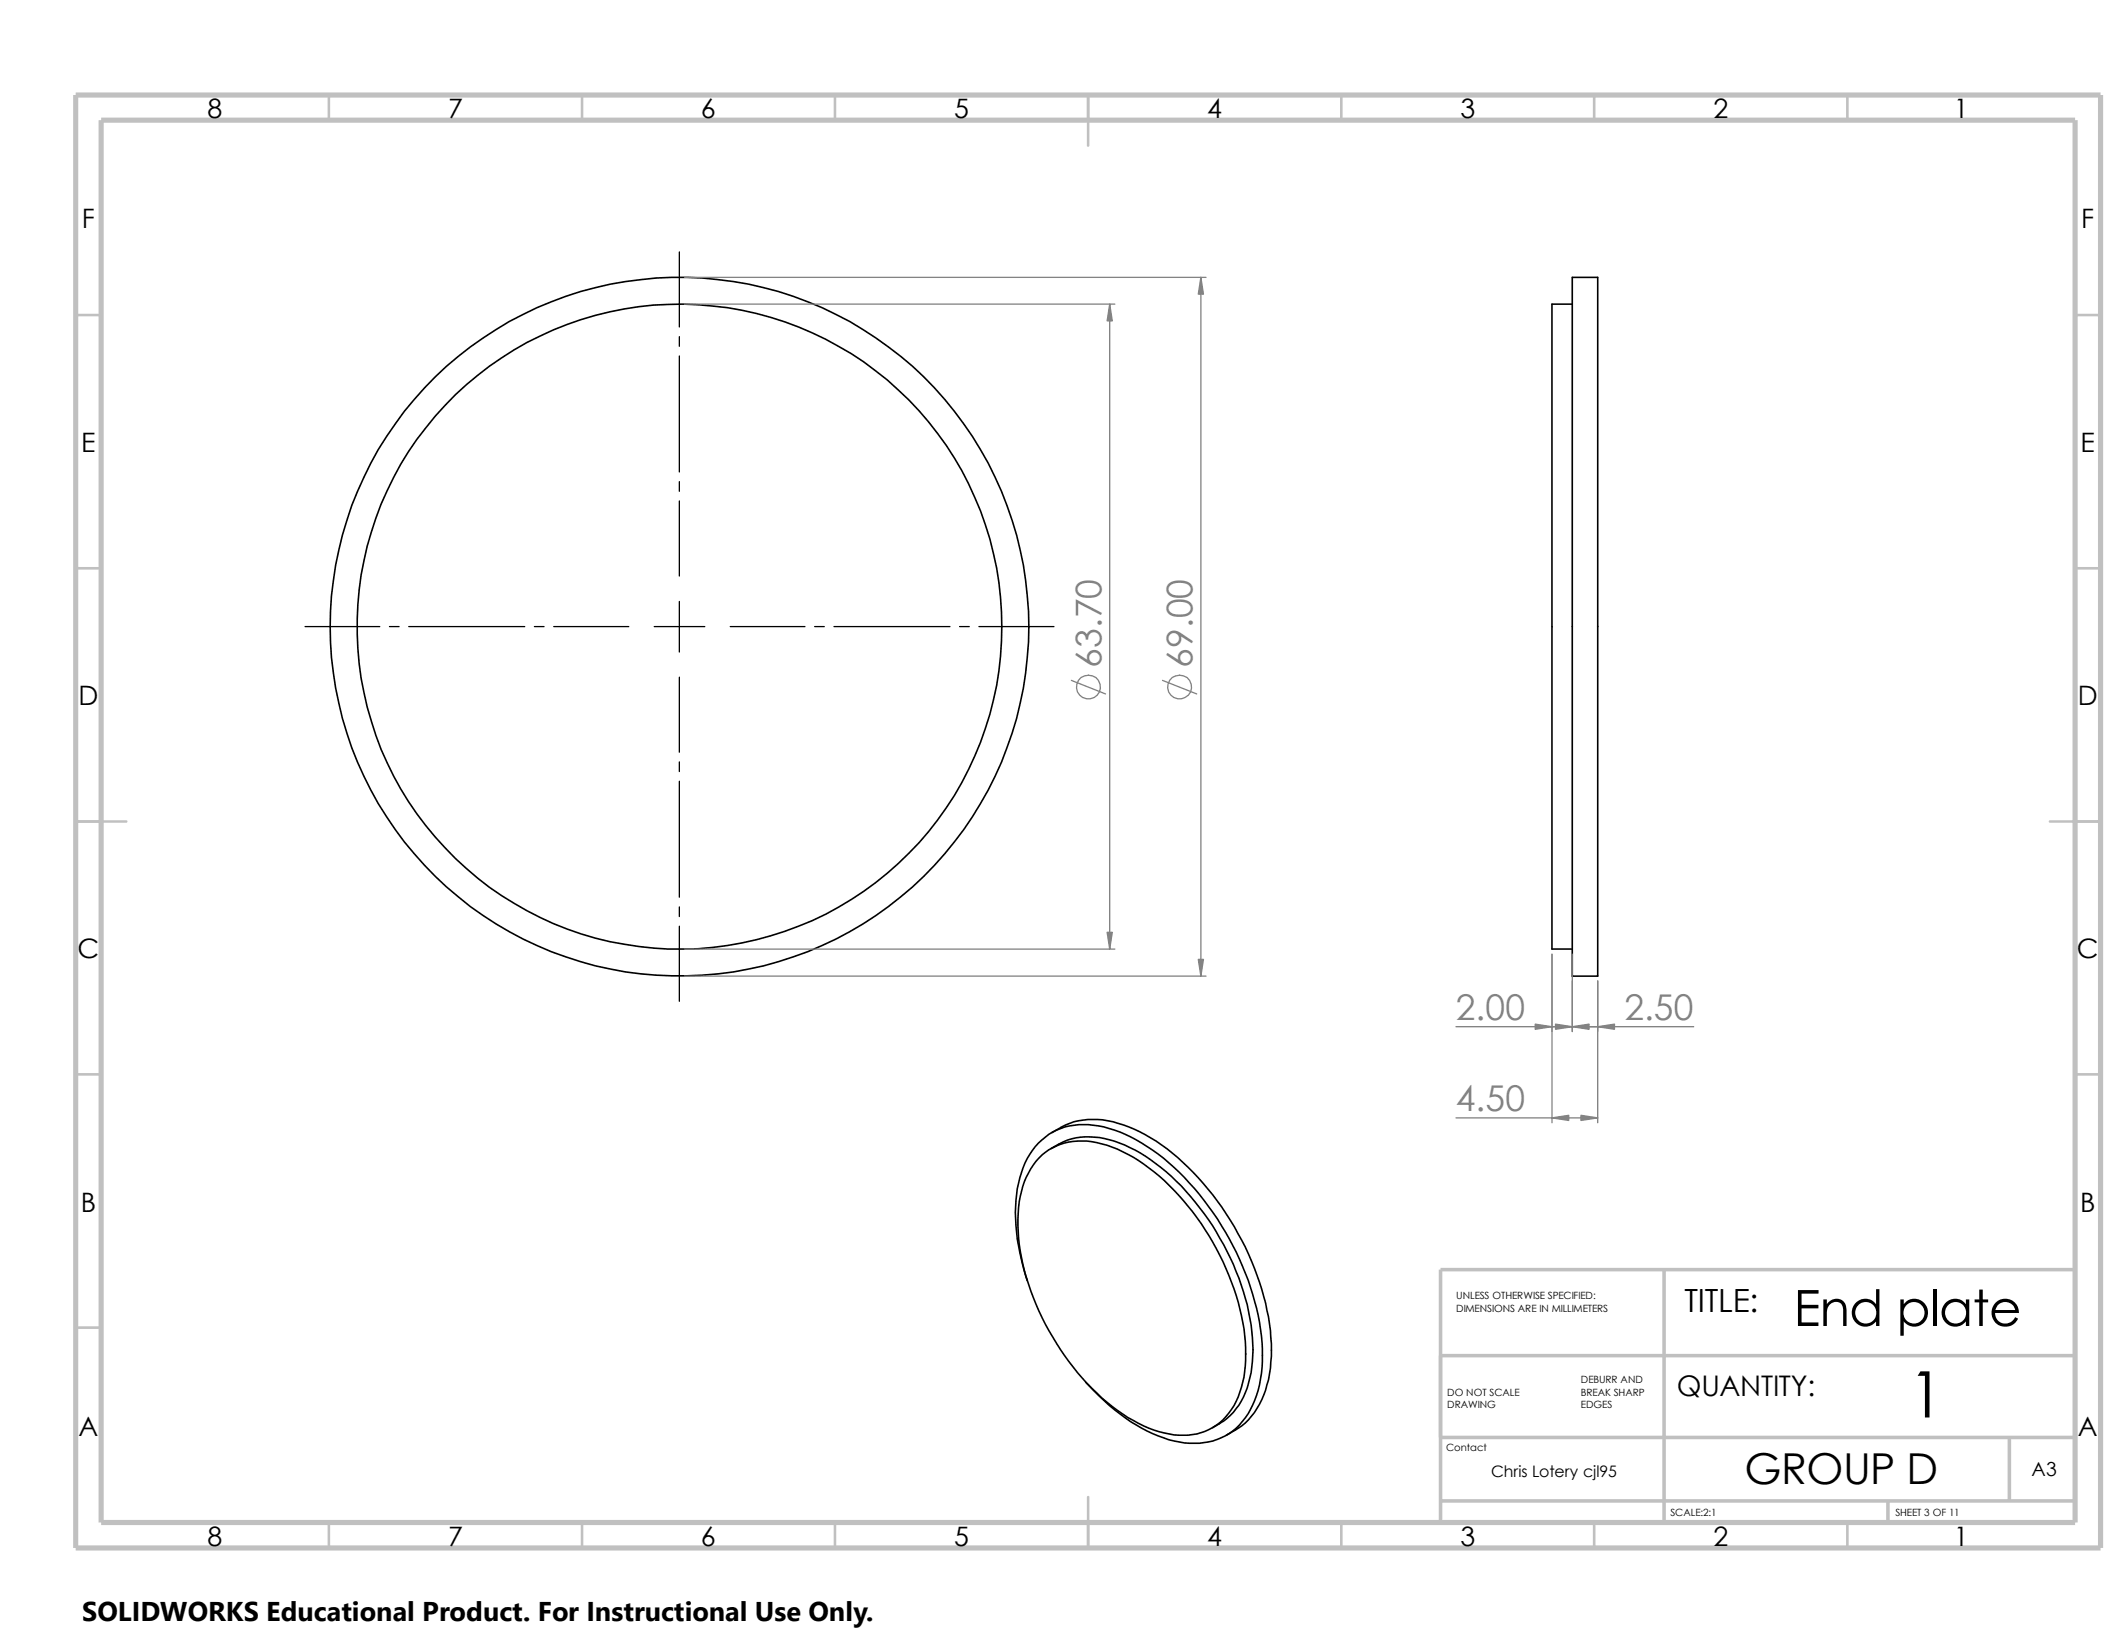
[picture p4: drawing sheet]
<svg xmlns="http://www.w3.org/2000/svg" width="279mm" height="216mm" viewBox="0 0 279 216" stroke-linecap="round" stroke-linejoin="round" font-family="sans-serif">
<g fill="none" stroke="#c0c0c0" stroke-width=".34">
<path d="M43.2 12.5v3.3M76.5 12.5v3.3M109.7 12.5v3.3M143 12.5v6.6M176.3 12.5v3.3M209.5 12.5v3.3M242.8 12.5v3.3M9.9 41.4h3.4M272.7 41.4h3.4M9.9 74.7h3.4M272.7 74.7h3.4M9.9 107.9h6.7"/>
<path d="M269.4 107.9h6.7M9.9 141.2h3.4M272.7 141.2h3.4M9.9 174.5h3.4M143 196.7v6.7M43.2 200.1v3.3M76.5 200.1v3.3M109.7 200.1v3.3M176.3 200.1v3.3M209.5 200.1v3.3M242.8 200.1v3.3"/>
</g>
<path d="M189.3 178.1h83.4M218.7 166.8v33.3M272.7 166.8h-83.4v33.3M189.3 197.2h83.4M189.3 188.9h83.4M248.1 197.2v2.9M264.1 188.8v8.4" fill="none" stroke="#c0c0c0" stroke-width=".47"/>
<path d="M9.9 12.5h266.2v190.9h-266.2zM13.3 15.8h259.4v184.3h-259.4z" fill="none" stroke="#c0c0c0" stroke-width=".68" stroke-linecap="butt"/>
<g fill="none" stroke="#000" stroke-width=".21">
<path d="M206.6 40h-2.6v84.7h2.6M206.6 36.4h3.4v91.9h-3.4zM136.5 152.2a8 8 0 0 1 7.7-2 19.7 19.7 0 0 1 8.8 4.9 35.2 35.2 0 0 1 10.5 19.5 17 17 0 0 1-1 9.5 7.7 7.7 0 0 1-8.9 4.3 18.7 18.7 0 0 1-8.8-4.7 34.9 34.9 0 0 1-10.9-20.2 16.9 16.9 0 0 1 1-8.8l.6-1.1zM138.1 150.9a9 9 0 0 1 8.3-1 23.3 23.3 0 0 1 10.1 7.3 33.4 33.4 0 0 1 8.1 18.6 14.3 14.3 0 0 1-1.8 8.9 8.7 8.7 0 0 1-3.5 2.9M138.2 148.8a9.9 9.9 0 0 1 9.5-1 25.1 25.1 0 0 1 10.4 7.7 37.1 37.1 0 0 1 8.9 19.3 16.9 16.9 0 0 1-1.5 9.7 8.8 8.8 0 0 1-4.3 4.1M135 168.3a26.5 26.5 0 0 1-1.3-12.1 10.7 10.7 0 0 1 3.2-6.4 8 8 0 0 1 6.8-1.9 18 18 0 0 1 8.5 3.7 37.3 37.3 0 0 1 13.6 23.9 16.6 16.6 0 0 1-1.8 10.3 8.3 8.3 0 0 1-8.3 3.8 19.6 19.6 0 0 1-9.9-4.9l-3.1-3"/>
<circle cx="89.3" cy="82.3" r="42.4"/>
<circle cx="89.3" cy="82.3" r="45.9"/>
</g>
<g fill="none" stroke="#000" stroke-width=".17">
<path d="M89.3 33.1v9.9M89.3 44.2v1.3M89.3 46.8v15.2M89.3 63.3v1.3M89.3 65.8v9.9M89.3 79v6.7M40.1 82.3h9.8M51.2 82.3h1.3M53.7 82.3h15.3M70.2 82.3h1.3M72.8 82.3h9.8M86 82.3h6.6"/>
<path d="M89.3 89v9.8M96 82.3h9.8M107.1 82.3h1.2M109.6 82.3h15.2M126.1 82.3h1.3M128.7 82.3h9.8M89.3 100.1v1.3M89.3 102.7v15.2M89.3 119.2v1.2M89.3 121.7v9.9"/>
</g>
<g fill="none" stroke="#808080" stroke-width=".17">
<path d="M90 36.4h68.5M90 40h56.5M145.8 40v84.7M157.8 36.4v91.9M140.8 89.4l4.5 1.8M152.8 89.4l4.5 1.8M90 128.3h68.5M90 124.7h56.5M191.3 134.9h31.3M204 125.4v22.1M206.6 125.4v10.2M210 128.9v18.6"/>
<path d="M191.3 146.9h18.7"/>
<circle cx="143" cy="90.3" r="1.57"/>
<circle cx="155" cy="90.3" r="1.57"/>
</g>
<g fill="#808080" stroke="#808080" stroke-width=".17">
<path d="M157.8 36.4l.4 2.3h-.7z"/>
<path d="M157.5 126.1h.7l-.4 2.2z"/>
<path d="M145.8 40l.4 2.2h-.7z"/>
<path d="M145.5 122.5h.7l-.4 2.2z"/>
<path d="M206.6 134.9l2.2-.3v.7z"/>
<path d="M201.8 134.6l2.2 .3-2.2 .4z"/>
<path d="M204.4 134.6l2.2 .3-2.2 .4z"/>
<path d="M210 134.9l2.2-.3v.7z"/>
<path d="M204 146.9l2.2-.3v.6z"/>
<path d="M207.8 146.6l2.2 .3-2.2 .3z"/>
</g>
<path d="M10.8 209.2h104.1v6.7h-104.1z" fill="#fff"/>
<text font-size="8.4" x="250.8" y="186.3">1</text>
<text font-size="6.6" x="235.7" y="174.2">End plate</text>
<text font-size="5.6" x="229.3" y="195">GROUP D</text>
<g font-size="4.7" fill="#808080">
<text x="144.7" y="87.8" transform="rotate(-90 144.7 87.8)">63.70</text>
<text x="156.7" y="87.8" transform="rotate(-90 156.7 87.8)">69.00</text>
<text x="191.3" y="134">2.00</text>
<text x="213.5" y="134">2.50</text>
<text x="191.3" y="146">4.50</text>
</g>
<text font-size="4.2" x="221.4" y="172.4">TITLE:</text>
<text font-size="3.7" x="220.4" y="183.5">QUANTITY:</text>
<text font-size="3.6" x="10.8" y="213">SOLIDWORKS Educational Product. For Instructional Use Only.</text>
<g font-size="3.5">
<text x="27.3" y="15.5">8</text>
<text x="58.9" y="15.5">7</text>
<text x="92.1" y="15.5">6</text>
<text x="125.4" y="15.5">5</text>
<text x="158.7" y="15.5">4</text>
<text x="191.9" y="15.5">3</text>
<text x="225.2" y="15.5">2</text>
<text x="256.8" y="15.5">1</text>
<text x="10.8" y="30">F</text>
<text x="273.5" y="30">F</text>
<text x="10.7" y="59.4">E</text>
<text x="273.4" y="59.4">E</text>
<text x="10.3" y="92.7">D</text>
<text x="273.1" y="92.7">D</text>
<text x="10.2" y="125.9">C</text>
<text x="273" y="125.9">C</text>
<text x="10.6" y="159.2">B</text>
<text x="273.4" y="159.2">B</text>
<text x="10.3" y="188.6">A</text>
<text x="273.1" y="188.6">A</text>
<text x="27.3" y="203.1">8</text>
<text x="58.9" y="203.1">7</text>
<text x="92.1" y="203.1">6</text>
<text x="125.4" y="203.1">5</text>
<text x="158.7" y="203.1">4</text>
<text x="191.9" y="203.1">3</text>
<text x="225.2" y="203.1">2</text>
<text x="256.8" y="203.1">1</text>
</g>
<text font-size="2.5" x="267" y="194">A3</text>
<text font-size="2.1" x="196" y="194.1">Chris Lotery cjl95</text>
<g font-size="1.3">
<text x="191.4" y="172.3">DIMENSIONS ARE IN MILLIMETERS</text>
<text x="191.4" y="170.7">UNLESS OTHERWISE SPECIFIED:</text>
<text x="190.2" y="185.1">DRAWING</text>
<text x="190.2" y="183.4">DO NOT SCALE</text>
<text x="207.8" y="185.1">EDGES</text>
<text x="207.8" y="183.4">BREAK SHARP</text>
<text x="207.8" y="181.8">DEBURR AND</text>
<text x="190.1" y="190.7">Contact</text>
<text x="219.5" y="199.2">SCALE:2:1</text>
<text x="249.1" y="199.2">SHEET 3 OF 11</text>
</g>
</svg>
